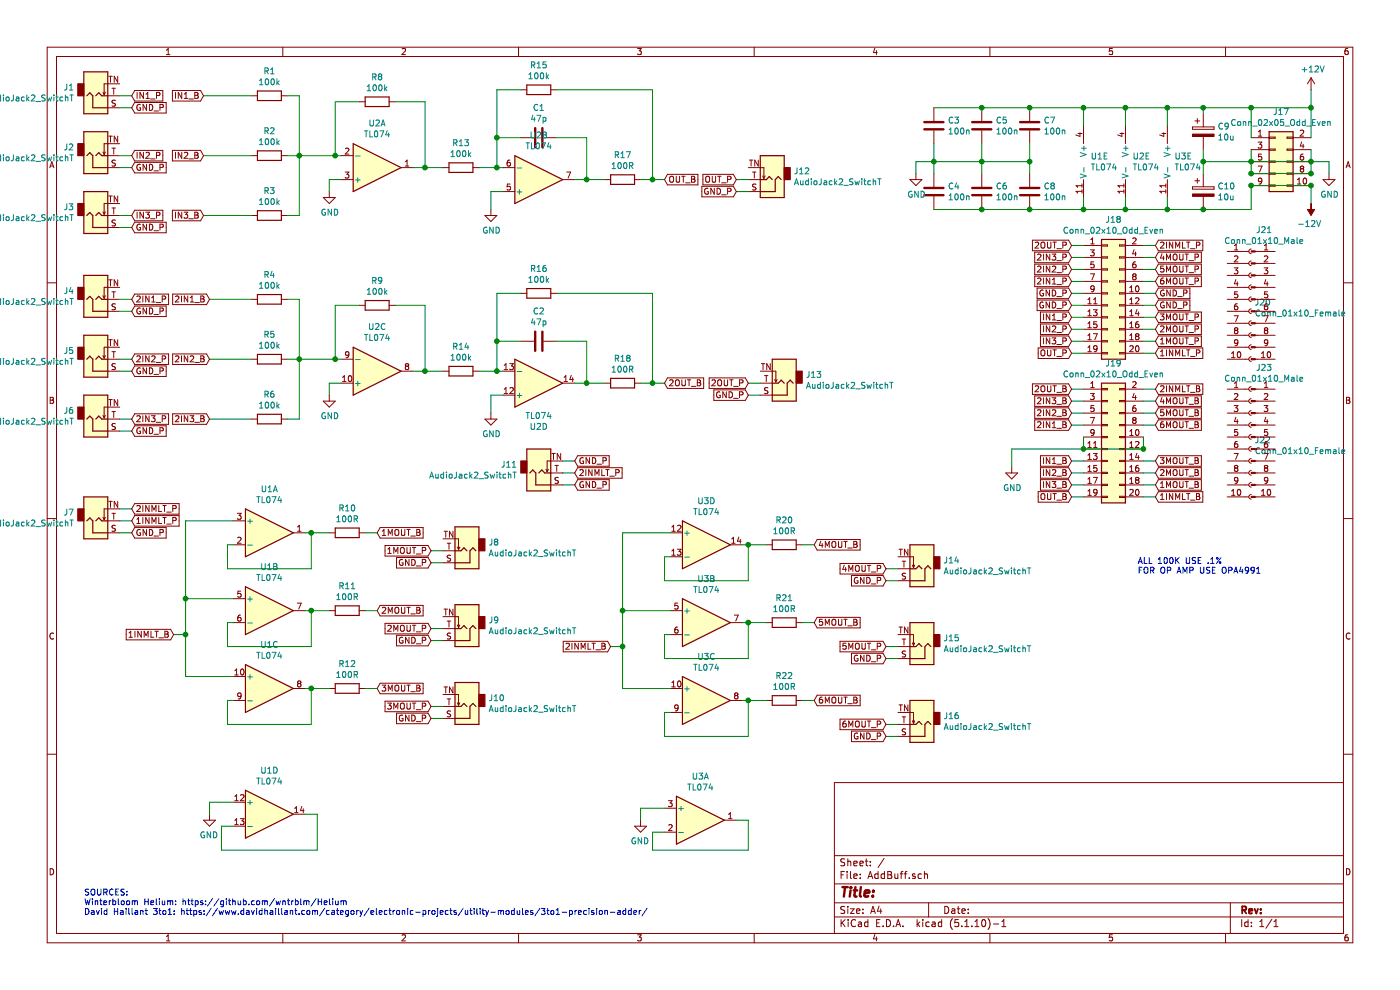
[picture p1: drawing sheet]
EESchema Schematic File Version 4
EELAYER 30 0
EELAYER END
$Descr A4 11693 8268
encoding utf-8
Sheet 1 1
Title ""
Date ""
Rev ""
Comp ""
Comment1 ""
Comment2 ""
Comment3 ""
Comment4 ""
$EndDescr
$Comp
L Amplifier_Operational:TL074 U2
U 1 1
P 3150 1400
F 0 "U2" H 3150 1033 50  0000 C CNN
F 1 "TL074" H 3150 1124 50  0000 C CNN
F 2 "Package_SO:SOIC-14_3.9x8.7mm_P1.27mm" H 3100 1500 50  0001 C CNN
F 3 "http://www.ti.com/lit/ds/symlink/tl071.pdf" H 3200 1600 50  0001 C CNN
	1    3150 1400
	1    0    0    1   
$EndComp
$Comp
L Amplifier_Operational:TL074 U2
U 2 1
P 4500 1500
F 0 "U2" H 4500 1133 50  0000 C CNN
F 1 "TL074" H 4500 1224 50  0000 C CNN
F 2 "Package_SO:SOIC-14_3.9x8.7mm_P1.27mm" H 4450 1600 50  0001 C CNN
F 3 "http://www.ti.com/lit/ds/symlink/tl071.pdf" H 4550 1700 50  0001 C CNN
	2    4500 1500
	1    0    0    1   
$EndComp
$Comp
L Amplifier_Operational:TL074 U2
U 3 1
P 3150 3100
F 0 "U2" H 3150 2733 50  0000 C CNN
F 1 "TL074" H 3150 2824 50  0000 C CNN
F 2 "Package_SO:SOIC-14_3.9x8.7mm_P1.27mm" H 3100 3200 50  0001 C CNN
F 3 "http://www.ti.com/lit/ds/symlink/tl071.pdf" H 3200 3300 50  0001 C CNN
	3    3150 3100
	1    0    0    1   
$EndComp
$Comp
L Amplifier_Operational:TL074 U2
U 4 1
P 4500 3200
F 0 "U2" H 4500 3567 50  0000 C CNN
F 1 "TL074" H 4500 3476 50  0000 C CNN
F 2 "Package_SO:SOIC-14_3.9x8.7mm_P1.27mm" H 4450 3300 50  0001 C CNN
F 3 "http://www.ti.com/lit/ds/symlink/tl071.pdf" H 4550 3400 50  0001 C CNN
	4    4500 3200
	1    0    0    1   
$EndComp
$Comp
L Amplifier_Operational:TL074 U1
U 5 1
P 9150 1350
F 0 "U1" H 9108 1396 50  0000 L CNN
F 1 "TL074" H 9108 1305 50  0000 L CNN
F 2 "Package_SO:SOIC-14_3.9x8.7mm_P1.27mm" H 9100 1450 50  0001 C CNN
F 3 "http://www.ti.com/lit/ds/symlink/tl071.pdf" H 9200 1550 50  0001 C CNN
	5    9150 1350
	1    0    0    -1  
$EndComp
$Comp
L Device:R R13
U 1 1
P 3850 1400
F 0 "R13" V 3643 1400 50  0000 C CNN
F 1 "100k" V 3734 1400 50  0000 C CNN
F 2 "Resistor_SMD:R_0603_1608Metric_Pad0.98x0.95mm_HandSolder" V 3780 1400 50  0001 C CNN
F 3 "~" H 3850 1400 50  0001 C CNN
	1    3850 1400
	0    1    1    0   
$EndComp
$Comp
L Device:R R8
U 1 1
P 3150 850
F 0 "R8" V 2943 850 50  0000 C CNN
F 1 "100k" V 3034 850 50  0000 C CNN
F 2 "Resistor_SMD:R_0603_1608Metric_Pad0.98x0.95mm_HandSolder" V 3080 850 50  0001 C CNN
F 3 "~" H 3150 850 50  0001 C CNN
	1    3150 850 
	0    1    1    0   
$EndComp
$Comp
L Device:R R1
U 1 1
P 2250 800
F 0 "R1" V 2043 800 50  0000 C CNN
F 1 "100k" V 2134 800 50  0000 C CNN
F 2 "Resistor_SMD:R_0603_1608Metric_Pad0.98x0.95mm_HandSolder" V 2180 800 50  0001 C CNN
F 3 "~" H 2250 800 50  0001 C CNN
	1    2250 800 
	0    1    1    0   
$EndComp
$Comp
L Device:R R2
U 1 1
P 2250 1300
F 0 "R2" V 2043 1300 50  0000 C CNN
F 1 "100k" V 2134 1300 50  0000 C CNN
F 2 "Resistor_SMD:R_0603_1608Metric_Pad0.98x0.95mm_HandSolder" V 2180 1300 50  0001 C CNN
F 3 "~" H 2250 1300 50  0001 C CNN
	1    2250 1300
	0    1    1    0   
$EndComp
$Comp
L Device:R R3
U 1 1
P 2250 1800
F 0 "R3" V 2043 1800 50  0000 C CNN
F 1 "100k" V 2134 1800 50  0000 C CNN
F 2 "Resistor_SMD:R_0603_1608Metric_Pad0.98x0.95mm_HandSolder" V 2180 1800 50  0001 C CNN
F 3 "~" H 2250 1800 50  0001 C CNN
	1    2250 1800
	0    1    1    0   
$EndComp
$Comp
L Device:R R15
U 1 1
P 4500 750
F 0 "R15" V 4293 750 50  0000 C CNN
F 1 "100k" V 4384 750 50  0000 C CNN
F 2 "Resistor_SMD:R_0603_1608Metric_Pad0.98x0.95mm_HandSolder" V 4430 750 50  0001 C CNN
F 3 "~" H 4500 750 50  0001 C CNN
	1    4500 750 
	0    1    1    0   
$EndComp
$Comp
L Device:R R17
U 1 1
P 5200 1500
F 0 "R17" V 4993 1500 50  0000 C CNN
F 1 "100R" V 5084 1500 50  0000 C CNN
F 2 "Resistor_SMD:R_0603_1608Metric_Pad0.98x0.95mm_HandSolder" V 5130 1500 50  0001 C CNN
F 3 "~" H 5200 1500 50  0001 C CNN
	1    5200 1500
	0    1    1    0   
$EndComp
$Comp
L Device:C C1
U 1 1
P 4500 1150
F 0 "C1" V 4248 1150 50  0000 C CNN
F 1 "47p" V 4339 1150 50  0000 C CNN
F 2 "Capacitor_SMD:C_0603_1608Metric_Pad1.08x0.95mm_HandSolder" H 4538 1000 50  0001 C CNN
F 3 "~" H 4500 1150 50  0001 C CNN
	1    4500 1150
	0    1    1    0   
$EndComp
$Comp
L Connector:AudioJack2_SwitchT J1
U 1 1
P 800 800
F 0 "J1" H 621 733 50  0000 R CNN
F 1 "AudioJack2_SwitchT" H 621 824 50  0000 R CNN
F 2 "Thonk Jacks:Jack_3.5mm_QingPu_WQP-PJ398SM_Vertical" H 800 800 50  0001 C CNN
F 3 "~" H 800 800 50  0001 C CNN
	1    800  800 
	1    0    0    1   
$EndComp
Wire Wire Line
	2400 1800 2500 1800
Wire Wire Line
	2500 1800 2500 1300
Wire Wire Line
	2500 1300 2400 1300
Wire Wire Line
	2850 1300 2800 1300
Connection ~ 2500 1300
Wire Wire Line
	2400 800  2500 800 
Wire Wire Line
	2500 800  2500 1300
Wire Wire Line
	3000 850  2800 850 
Wire Wire Line
	2800 850  2800 1300
Connection ~ 2800 1300
Wire Wire Line
	2800 1300 2500 1300
Wire Wire Line
	3300 850  3550 850 
Wire Wire Line
	3550 850  3550 1400
Wire Wire Line
	3550 1400 3450 1400
Connection ~ 3550 1400
Wire Wire Line
	4350 1150 4150 1150
Wire Wire Line
	4150 1150 4150 1400
Wire Wire Line
	4150 1400 4200 1400
Wire Wire Line
	4350 750  4150 750 
Wire Wire Line
	4150 750  4150 1150
Connection ~ 4150 1150
Wire Wire Line
	4900 1500 4800 1500
Wire Wire Line
	4650 1150 4900 1150
Wire Wire Line
	4900 1150 4900 1500
Wire Wire Line
	5050 1500 4900 1500
Connection ~ 4900 1500
Wire Wire Line
	4000 1400 4150 1400
Connection ~ 4150 1400
Wire Wire Line
	3550 1400 3700 1400
$Comp
L power:GND #PWR0101
U 1 1
P 2750 1600
F 0 "#PWR0101" H 2750 1350 50  0001 C CNN
F 1 "GND" H 2755 1427 50  0000 C CNN
F 2 "" H 2750 1600 50  0001 C CNN
F 3 "" H 2750 1600 50  0001 C CNN
	1    2750 1600
	1    0    0    -1  
$EndComp
$Comp
L power:GND #PWR0102
U 1 1
P 4100 1750
F 0 "#PWR0102" H 4100 1500 50  0001 C CNN
F 1 "GND" H 4105 1577 50  0000 C CNN
F 2 "" H 4100 1750 50  0001 C CNN
F 3 "" H 4100 1750 50  0001 C CNN
	1    4100 1750
	1    0    0    -1  
$EndComp
Wire Wire Line
	2750 1600 2750 1500
Wire Wire Line
	2750 1500 2850 1500
Wire Wire Line
	4100 1750 4100 1600
Wire Wire Line
	4100 1600 4200 1600
$Comp
L Device:R R14
U 1 1
P 3850 3100
F 0 "R14" V 3643 3100 50  0000 C CNN
F 1 "100k" V 3734 3100 50  0000 C CNN
F 2 "Resistor_SMD:R_0603_1608Metric_Pad0.98x0.95mm_HandSolder" V 3780 3100 50  0001 C CNN
F 3 "~" H 3850 3100 50  0001 C CNN
	1    3850 3100
	0    1    1    0   
$EndComp
$Comp
L Device:R R9
U 1 1
P 3150 2550
F 0 "R9" V 2943 2550 50  0000 C CNN
F 1 "100k" V 3034 2550 50  0000 C CNN
F 2 "Resistor_SMD:R_0603_1608Metric_Pad0.98x0.95mm_HandSolder" V 3080 2550 50  0001 C CNN
F 3 "~" H 3150 2550 50  0001 C CNN
	1    3150 2550
	0    1    1    0   
$EndComp
$Comp
L Device:R R4
U 1 1
P 2250 2500
F 0 "R4" V 2043 2500 50  0000 C CNN
F 1 "100k" V 2134 2500 50  0000 C CNN
F 2 "Resistor_SMD:R_0603_1608Metric_Pad0.98x0.95mm_HandSolder" V 2180 2500 50  0001 C CNN
F 3 "~" H 2250 2500 50  0001 C CNN
	1    2250 2500
	0    1    1    0   
$EndComp
$Comp
L Device:R R5
U 1 1
P 2250 3000
F 0 "R5" V 2043 3000 50  0000 C CNN
F 1 "100k" V 2134 3000 50  0000 C CNN
F 2 "Resistor_SMD:R_0603_1608Metric_Pad0.98x0.95mm_HandSolder" V 2180 3000 50  0001 C CNN
F 3 "~" H 2250 3000 50  0001 C CNN
	1    2250 3000
	0    1    1    0   
$EndComp
$Comp
L Device:R R6
U 1 1
P 2250 3500
F 0 "R6" V 2043 3500 50  0000 C CNN
F 1 "100k" V 2134 3500 50  0000 C CNN
F 2 "Resistor_SMD:R_0603_1608Metric_Pad0.98x0.95mm_HandSolder" V 2180 3500 50  0001 C CNN
F 3 "~" H 2250 3500 50  0001 C CNN
	1    2250 3500
	0    1    1    0   
$EndComp
$Comp
L Device:R R16
U 1 1
P 4500 2450
F 0 "R16" V 4293 2450 50  0000 C CNN
F 1 "100k" V 4384 2450 50  0000 C CNN
F 2 "Resistor_SMD:R_0603_1608Metric_Pad0.98x0.95mm_HandSolder" V 4430 2450 50  0001 C CNN
F 3 "~" H 4500 2450 50  0001 C CNN
	1    4500 2450
	0    1    1    0   
$EndComp
$Comp
L Device:R R18
U 1 1
P 5200 3200
F 0 "R18" V 4993 3200 50  0000 C CNN
F 1 "100R" V 5084 3200 50  0000 C CNN
F 2 "Resistor_SMD:R_0603_1608Metric_Pad0.98x0.95mm_HandSolder" V 5130 3200 50  0001 C CNN
F 3 "~" H 5200 3200 50  0001 C CNN
	1    5200 3200
	0    1    1    0   
$EndComp
$Comp
L Device:C C2
U 1 1
P 4500 2850
F 0 "C2" V 4248 2850 50  0000 C CNN
F 1 "47p" V 4339 2850 50  0000 C CNN
F 2 "Capacitor_SMD:C_0603_1608Metric_Pad1.08x0.95mm_HandSolder" H 4538 2700 50  0001 C CNN
F 3 "~" H 4500 2850 50  0001 C CNN
	1    4500 2850
	0    1    1    0   
$EndComp
Wire Wire Line
	2400 3500 2500 3500
Wire Wire Line
	2500 3500 2500 3000
Wire Wire Line
	2500 3000 2400 3000
Wire Wire Line
	2850 3000 2800 3000
Connection ~ 2500 3000
Wire Wire Line
	2400 2500 2500 2500
Wire Wire Line
	2500 2500 2500 3000
Wire Wire Line
	3000 2550 2800 2550
Wire Wire Line
	2800 2550 2800 3000
Connection ~ 2800 3000
Wire Wire Line
	2800 3000 2500 3000
Wire Wire Line
	3300 2550 3550 2550
Wire Wire Line
	3550 2550 3550 3100
Wire Wire Line
	3550 3100 3450 3100
Connection ~ 3550 3100
Wire Wire Line
	4350 2850 4150 2850
Wire Wire Line
	4150 2850 4150 3100
Wire Wire Line
	4150 3100 4200 3100
Wire Wire Line
	4350 2450 4150 2450
Wire Wire Line
	4150 2450 4150 2850
Connection ~ 4150 2850
Wire Wire Line
	4900 3200 4800 3200
Wire Wire Line
	4650 2850 4900 2850
Wire Wire Line
	4900 2850 4900 3200
Wire Wire Line
	5050 3200 4900 3200
Connection ~ 4900 3200
Wire Wire Line
	4000 3100 4150 3100
Connection ~ 4150 3100
Wire Wire Line
	3550 3100 3700 3100
$Comp
L power:GND #PWR0107
U 1 1
P 2750 3300
F 0 "#PWR0107" H 2750 3050 50  0001 C CNN
F 1 "GND" H 2755 3127 50  0000 C CNN
F 2 "" H 2750 3300 50  0001 C CNN
F 3 "" H 2750 3300 50  0001 C CNN
	1    2750 3300
	1    0    0    -1  
$EndComp
$Comp
L power:GND #PWR0108
U 1 1
P 4100 3450
F 0 "#PWR0108" H 4100 3200 50  0001 C CNN
F 1 "GND" H 4105 3277 50  0000 C CNN
F 2 "" H 4100 3450 50  0001 C CNN
F 3 "" H 4100 3450 50  0001 C CNN
	1    4100 3450
	1    0    0    -1  
$EndComp
Wire Wire Line
	2750 3300 2750 3200
Wire Wire Line
	2750 3200 2850 3200
Wire Wire Line
	4100 3450 4100 3300
Wire Wire Line
	4100 3300 4200 3300
$Comp
L Amplifier_Operational:TL074 U1
U 1 1
P 2250 4450
F 0 "U1" H 2250 4817 50  0000 C CNN
F 1 "TL074" H 2250 4726 50  0000 C CNN
F 2 "Package_SO:SOIC-14_3.9x8.7mm_P1.27mm" H 2200 4550 50  0001 C CNN
F 3 "http://www.ti.com/lit/ds/symlink/tl071.pdf" H 2300 4650 50  0001 C CNN
	1    2250 4450
	1    0    0    -1  
$EndComp
$Comp
L Amplifier_Operational:TL074 U1
U 2 1
P 2250 5100
F 0 "U1" H 2250 5467 50  0000 C CNN
F 1 "TL074" H 2250 5376 50  0000 C CNN
F 2 "Package_SO:SOIC-14_3.9x8.7mm_P1.27mm" H 2200 5200 50  0001 C CNN
F 3 "http://www.ti.com/lit/ds/symlink/tl071.pdf" H 2300 5300 50  0001 C CNN
	2    2250 5100
	1    0    0    -1  
$EndComp
$Comp
L Amplifier_Operational:TL074 U1
U 3 1
P 2250 5750
F 0 "U1" H 2250 6117 50  0000 C CNN
F 1 "TL074" H 2250 6026 50  0000 C CNN
F 2 "Package_SO:SOIC-14_3.9x8.7mm_P1.27mm" H 2200 5850 50  0001 C CNN
F 3 "http://www.ti.com/lit/ds/symlink/tl071.pdf" H 2300 5950 50  0001 C CNN
	3    2250 5750
	1    0    0    -1  
$EndComp
$Comp
L Amplifier_Operational:TL074 U1
U 4 1
P 2250 6800
F 0 "U1" H 2250 7167 50  0000 C CNN
F 1 "TL074" H 2250 7076 50  0000 C CNN
F 2 "Package_SO:SOIC-14_3.9x8.7mm_P1.27mm" H 2200 6900 50  0001 C CNN
F 3 "http://www.ti.com/lit/ds/symlink/tl071.pdf" H 2300 7000 50  0001 C CNN
	4    2250 6800
	1    0    0    -1  
$EndComp
$Comp
L Amplifier_Operational:TL074 U2
U 5 1
P 9500 1350
F 0 "U2" H 9458 1396 50  0000 L CNN
F 1 "TL074" H 9458 1305 50  0000 L CNN
F 2 "Package_SO:SOIC-14_3.9x8.7mm_P1.27mm" H 9450 1450 50  0001 C CNN
F 3 "http://www.ti.com/lit/ds/symlink/tl071.pdf" H 9550 1550 50  0001 C CNN
	5    9500 1350
	1    0    0    -1  
$EndComp
$Comp
L Device:R R10
U 1 1
P 2900 4450
F 0 "R10" V 2693 4450 50  0000 C CNN
F 1 "100R" V 2784 4450 50  0000 C CNN
F 2 "Resistor_SMD:R_0603_1608Metric_Pad0.98x0.95mm_HandSolder" V 2830 4450 50  0001 C CNN
F 3 "~" H 2900 4450 50  0001 C CNN
	1    2900 4450
	0    1    1    0   
$EndComp
$Comp
L Device:R R11
U 1 1
P 2900 5100
F 0 "R11" V 2693 5100 50  0000 C CNN
F 1 "100R" V 2784 5100 50  0000 C CNN
F 2 "Resistor_SMD:R_0603_1608Metric_Pad0.98x0.95mm_HandSolder" V 2830 5100 50  0001 C CNN
F 3 "~" H 2900 5100 50  0001 C CNN
	1    2900 5100
	0    1    1    0   
$EndComp
$Comp
L Device:R R12
U 1 1
P 2900 5750
F 0 "R12" V 2693 5750 50  0000 C CNN
F 1 "100R" V 2784 5750 50  0000 C CNN
F 2 "Resistor_SMD:R_0603_1608Metric_Pad0.98x0.95mm_HandSolder" V 2830 5750 50  0001 C CNN
F 3 "~" H 2900 5750 50  0001 C CNN
	1    2900 5750
	0    1    1    0   
$EndComp
Wire Wire Line
	1950 5000 1550 5000
Wire Wire Line
	1550 5000 1550 4350
Wire Wire Line
	1550 4350 1950 4350
Wire Wire Line
	1950 5650 1550 5650
Wire Wire Line
	1550 5650 1550 5300
Connection ~ 1550 5000
Wire Wire Line
	1950 5850 1900 5850
Wire Wire Line
	1900 5850 1900 6050
Wire Wire Line
	1900 6050 2600 6050
Wire Wire Line
	2600 6050 2600 5750
Wire Wire Line
	2600 5750 2550 5750
Wire Wire Line
	2750 5750 2600 5750
Connection ~ 2600 5750
Wire Wire Line
	1950 5200 1900 5200
Wire Wire Line
	1900 5200 1900 5400
Wire Wire Line
	1900 5400 2600 5400
Wire Wire Line
	2600 5400 2600 5100
Wire Wire Line
	2600 5100 2550 5100
Wire Wire Line
	2750 5100 2600 5100
Connection ~ 2600 5100
Wire Wire Line
	1950 4550 1900 4550
Wire Wire Line
	1900 4550 1900 4750
Wire Wire Line
	1900 4750 2600 4750
Wire Wire Line
	2600 4750 2600 4450
Wire Wire Line
	2600 4450 2550 4450
Wire Wire Line
	2750 4450 2600 4450
Connection ~ 2600 4450
$Comp
L power:GND #PWR0118
U 1 1
P 1750 6800
F 0 "#PWR0118" H 1750 6550 50  0001 C CNN
F 1 "GND" H 1755 6627 50  0000 C CNN
F 2 "" H 1750 6800 50  0001 C CNN
F 3 "" H 1750 6800 50  0001 C CNN
	1    1750 6800
	-1   0    0    -1  
$EndComp
Wire Wire Line
	1750 6800 1750 6700
$Comp
L Amplifier_Operational:TL074 U3
U 1 1
P 5850 6850
F 0 "U3" H 5850 7217 50  0000 C CNN
F 1 "TL074" H 5850 7126 50  0000 C CNN
F 2 "Package_SO:SOIC-14_3.9x8.7mm_P1.27mm" H 5800 6950 50  0001 C CNN
F 3 "http://www.ti.com/lit/ds/symlink/tl071.pdf" H 5900 7050 50  0001 C CNN
	1    5850 6850
	1    0    0    -1  
$EndComp
$Comp
L Amplifier_Operational:TL074 U3
U 2 1
P 5900 5200
F 0 "U3" H 5900 5567 50  0000 C CNN
F 1 "TL074" H 5900 5476 50  0000 C CNN
F 2 "Package_SO:SOIC-14_3.9x8.7mm_P1.27mm" H 5850 5300 50  0001 C CNN
F 3 "http://www.ti.com/lit/ds/symlink/tl071.pdf" H 5950 5400 50  0001 C CNN
	2    5900 5200
	1    0    0    -1  
$EndComp
$Comp
L Amplifier_Operational:TL074 U3
U 3 1
P 5900 5850
F 0 "U3" H 5900 6217 50  0000 C CNN
F 1 "TL074" H 5900 6126 50  0000 C CNN
F 2 "Package_SO:SOIC-14_3.9x8.7mm_P1.27mm" H 5850 5950 50  0001 C CNN
F 3 "http://www.ti.com/lit/ds/symlink/tl071.pdf" H 5950 6050 50  0001 C CNN
	3    5900 5850
	1    0    0    -1  
$EndComp
$Comp
L Amplifier_Operational:TL074 U3
U 4 1
P 5900 4550
F 0 "U3" H 5900 4917 50  0000 C CNN
F 1 "TL074" H 5900 4826 50  0000 C CNN
F 2 "Package_SO:SOIC-14_3.9x8.7mm_P1.27mm" H 5850 4650 50  0001 C CNN
F 3 "http://www.ti.com/lit/ds/symlink/tl071.pdf" H 5950 4750 50  0001 C CNN
	4    5900 4550
	1    0    0    -1  
$EndComp
$Comp
L Device:R R20
U 1 1
P 6550 4550
F 0 "R20" V 6343 4550 50  0000 C CNN
F 1 "100R" V 6434 4550 50  0000 C CNN
F 2 "Resistor_SMD:R_0603_1608Metric_Pad0.98x0.95mm_HandSolder" V 6480 4550 50  0001 C CNN
F 3 "~" H 6550 4550 50  0001 C CNN
	1    6550 4550
	0    1    1    0   
$EndComp
$Comp
L Device:R R21
U 1 1
P 6550 5200
F 0 "R21" V 6343 5200 50  0000 C CNN
F 1 "100R" V 6434 5200 50  0000 C CNN
F 2 "Resistor_SMD:R_0603_1608Metric_Pad0.98x0.95mm_HandSolder" V 6480 5200 50  0001 C CNN
F 3 "~" H 6550 5200 50  0001 C CNN
	1    6550 5200
	0    1    1    0   
$EndComp
$Comp
L Device:R R22
U 1 1
P 6550 5850
F 0 "R22" V 6343 5850 50  0000 C CNN
F 1 "100R" V 6434 5850 50  0000 C CNN
F 2 "Resistor_SMD:R_0603_1608Metric_Pad0.98x0.95mm_HandSolder" V 6480 5850 50  0001 C CNN
F 3 "~" H 6550 5850 50  0001 C CNN
	1    6550 5850
	0    1    1    0   
$EndComp
Wire Wire Line
	5600 5100 5200 5100
Wire Wire Line
	5200 5100 5200 4450
Wire Wire Line
	5200 4450 5600 4450
Wire Wire Line
	5600 5750 5200 5750
Wire Wire Line
	5200 5750 5200 5400
Connection ~ 5200 5100
Wire Wire Line
	5600 5950 5550 5950
Wire Wire Line
	5550 5950 5550 6150
Wire Wire Line
	5550 6150 6250 6150
Wire Wire Line
	6250 6150 6250 5850
Wire Wire Line
	6250 5850 6200 5850
Wire Wire Line
	6400 5850 6250 5850
Connection ~ 6250 5850
Wire Wire Line
	5600 5300 5550 5300
Wire Wire Line
	5550 5300 5550 5500
Wire Wire Line
	5550 5500 6250 5500
Wire Wire Line
	6250 5500 6250 5200
Wire Wire Line
	6250 5200 6200 5200
Wire Wire Line
	6400 5200 6250 5200
Connection ~ 6250 5200
Wire Wire Line
	5600 4650 5550 4650
Wire Wire Line
	5550 4650 5550 4850
Wire Wire Line
	5550 4850 6250 4850
Wire Wire Line
	6250 4850 6250 4550
Wire Wire Line
	6250 4550 6200 4550
Wire Wire Line
	6400 4550 6250 4550
Connection ~ 6250 4550
$Comp
L power:GND #PWR0123
U 1 1
P 5350 6850
F 0 "#PWR0123" H 5350 6600 50  0001 C CNN
F 1 "GND" H 5355 6677 50  0000 C CNN
F 2 "" H 5350 6850 50  0001 C CNN
F 3 "" H 5350 6850 50  0001 C CNN
	1    5350 6850
	-1   0    0    -1  
$EndComp
Wire Wire Line
	5350 6850 5350 6750
$Comp
L Amplifier_Operational:TL074 U3
U 5 1
P 9850 1350
F 0 "U3" H 9808 1396 50  0000 L CNN
F 1 "TL074" H 9808 1305 50  0000 L CNN
F 2 "Package_SO:SOIC-14_3.9x8.7mm_P1.27mm" H 9800 1450 50  0001 C CNN
F 3 "http://www.ti.com/lit/ds/symlink/tl071.pdf" H 9900 1550 50  0001 C CNN
	5    9850 1350
	1    0    0    -1  
$EndComp
$Comp
L Device:C C5
U 1 1
P 8200 1050
F 0 "C5" H 8315 1096 50  0000 L CNN
F 1 "100n" H 8315 1005 50  0000 L CNN
F 2 "Capacitor_SMD:C_0603_1608Metric_Pad1.08x0.95mm_HandSolder" H 8238 900 50  0001 C CNN
F 3 "~" H 8200 1050 50  0001 C CNN
	1    8200 1050
	1    0    0    -1  
$EndComp
$Comp
L Device:C C6
U 1 1
P 8200 1600
F 0 "C6" H 8315 1646 50  0000 L CNN
F 1 "100n" H 8315 1555 50  0000 L CNN
F 2 "Capacitor_SMD:C_0603_1608Metric_Pad1.08x0.95mm_HandSolder" H 8238 1450 50  0001 C CNN
F 3 "~" H 8200 1600 50  0001 C CNN
	1    8200 1600
	1    0    0    -1  
$EndComp
$Comp
L Device:C C7
U 1 1
P 8600 1050
F 0 "C7" H 8715 1096 50  0000 L CNN
F 1 "100n" H 8715 1005 50  0000 L CNN
F 2 "Capacitor_SMD:C_0603_1608Metric_Pad1.08x0.95mm_HandSolder" H 8638 900 50  0001 C CNN
F 3 "~" H 8600 1050 50  0001 C CNN
	1    8600 1050
	1    0    0    -1  
$EndComp
$Comp
L Device:C C8
U 1 1
P 8600 1600
F 0 "C8" H 8715 1646 50  0000 L CNN
F 1 "100n" H 8715 1555 50  0000 L CNN
F 2 "Capacitor_SMD:C_0603_1608Metric_Pad1.08x0.95mm_HandSolder" H 8638 1450 50  0001 C CNN
F 3 "~" H 8600 1600 50  0001 C CNN
	1    8600 1600
	1    0    0    -1  
$EndComp
$Comp
L Device:C C3
U 1 1
P 7800 1050
F 0 "C3" H 7915 1096 50  0000 L CNN
F 1 "100n" H 7915 1005 50  0000 L CNN
F 2 "Capacitor_SMD:C_0603_1608Metric_Pad1.08x0.95mm_HandSolder" H 7838 900 50  0001 C CNN
F 3 "~" H 7800 1050 50  0001 C CNN
	1    7800 1050
	1    0    0    -1  
$EndComp
$Comp
L Device:C C4
U 1 1
P 7800 1600
F 0 "C4" H 7915 1646 50  0000 L CNN
F 1 "100n" H 7915 1555 50  0000 L CNN
F 2 "Capacitor_SMD:C_0603_1608Metric_Pad1.08x0.95mm_HandSolder" H 7838 1450 50  0001 C CNN
F 3 "~" H 7800 1600 50  0001 C CNN
	1    7800 1600
	1    0    0    -1  
$EndComp
$Comp
L Connector_Generic:Conn_02x05_Odd_Even J17
U 1 1
P 10650 1350
F 0 "J17" H 10700 1767 50  0000 C CNN
F 1 "Conn_02x05_Odd_Even" H 10700 1676 50  0000 C CNN
F 2 "Connector_PinHeader_2.54mm:PinHeader_2x05_P2.54mm_Vertical" H 10650 1350 50  0001 C CNN
F 3 "~" H 10650 1350 50  0001 C CNN
	1    10650 1350
	1    0    0    -1  
$EndComp
$Comp
L Device:CP C9
U 1 1
P 10050 1100
F 0 "C9" H 10168 1146 50  0000 L CNN
F 1 "10u" H 10168 1055 50  0000 L CNN
F 2 "Capacitor_SMD:C_Elec_4x5.4" H 10088 950 50  0001 C CNN
F 3 "~" H 10050 1100 50  0001 C CNN
	1    10050 1100
	1    0    0    -1  
$EndComp
$Comp
L Device:CP C10
U 1 1
P 10050 1600
F 0 "C10" H 10168 1646 50  0000 L CNN
F 1 "10u" H 10168 1555 50  0000 L CNN
F 2 "Capacitor_SMD:C_Elec_4x5.4" H 10088 1450 50  0001 C CNN
F 3 "~" H 10050 1600 50  0001 C CNN
	1    10050 1600
	1    0    0    -1  
$EndComp
$Comp
L power:+12V #PWR0124
U 1 1
P 10950 750
F 0 "#PWR0124" H 10950 600 50  0001 C CNN
F 1 "+12V" H 10965 923 50  0000 C CNN
F 2 "" H 10950 750 50  0001 C CNN
F 3 "" H 10950 750 50  0001 C CNN
	1    10950 750 
	1    0    0    -1  
$EndComp
$Comp
L power:-12V #PWR0125
U 1 1
P 10950 1700
F 0 "#PWR0125" H 10950 1800 50  0001 C CNN
F 1 "-12V" H 10965 1873 50  0000 C CNN
F 2 "" H 10950 1700 50  0001 C CNN
F 3 "" H 10950 1700 50  0001 C CNN
	1    10950 1700
	-1   0    0    1   
$EndComp
$Comp
L power:GND #PWR0126
U 1 1
P 11100 1450
F 0 "#PWR0126" H 11100 1200 50  0001 C CNN
F 1 "GND" H 11105 1277 50  0000 C CNN
F 2 "" H 11100 1450 50  0001 C CNN
F 3 "" H 11100 1450 50  0001 C CNN
	1    11100 1450
	1    0    0    -1  
$EndComp
Wire Wire Line
	7800 900  8200 900 
Wire Wire Line
	8600 900  8200 900 
Connection ~ 8200 900 
Wire Wire Line
	8600 900  9050 900 
Wire Wire Line
	10050 900  10050 950 
Connection ~ 8600 900 
Wire Wire Line
	9750 1050 9750 900 
Connection ~ 9750 900 
Wire Wire Line
	9750 900  10050 900 
Wire Wire Line
	9400 1050 9400 900 
Connection ~ 9400 900 
Wire Wire Line
	9400 900  9750 900 
Wire Wire Line
	9050 1050 9050 900 
Connection ~ 9050 900 
Wire Wire Line
	9050 900  9400 900 
Wire Wire Line
	7800 1200 7800 1350
Wire Wire Line
	8200 1200 8200 1350
Wire Wire Line
	8600 1200 8600 1350
Wire Wire Line
	8600 1350 8200 1350
Connection ~ 8600 1350
Wire Wire Line
	8600 1350 8600 1450
Connection ~ 8200 1350
Wire Wire Line
	8200 1350 8200 1450
Wire Wire Line
	8200 1350 7800 1350
Connection ~ 7800 1350
Wire Wire Line
	7800 1350 7800 1450
$Comp
L power:GND #PWR0127
U 1 1
P 7650 1450
F 0 "#PWR0127" H 7650 1200 50  0001 C CNN
F 1 "GND" H 7655 1277 50  0000 C CNN
F 2 "" H 7650 1450 50  0001 C CNN
F 3 "" H 7650 1450 50  0001 C CNN
	1    7650 1450
	1    0    0    -1  
$EndComp
Wire Wire Line
	7650 1450 7650 1350
Wire Wire Line
	7650 1350 7800 1350
Wire Wire Line
	7800 1750 8200 1750
Wire Wire Line
	8600 1750 8200 1750
Connection ~ 8200 1750
Wire Wire Line
	9050 1650 9050 1750
Wire Wire Line
	9050 1750 8600 1750
Connection ~ 8600 1750
Wire Wire Line
	9400 1650 9400 1750
Wire Wire Line
	9400 1750 9050 1750
Connection ~ 9050 1750
Wire Wire Line
	9750 1650 9750 1750
Wire Wire Line
	9750 1750 9400 1750
Connection ~ 9400 1750
Wire Wire Line
	10050 1750 9750 1750
Connection ~ 9750 1750
Wire Wire Line
	10450 1550 10450 1750
Wire Wire Line
	10450 1750 10050 1750
Connection ~ 10050 1750
Wire Wire Line
	10450 1550 10950 1550
Connection ~ 10450 1550
Wire Wire Line
	10950 1450 10450 1450
Wire Wire Line
	10450 1350 10450 1450
Connection ~ 10450 1450
Wire Wire Line
	10450 1250 10450 1350
Connection ~ 10450 1350
Wire Wire Line
	10950 1250 10950 1350
Wire Wire Line
	10950 1450 10950 1350
Connection ~ 10950 1450
Connection ~ 10950 1350
Wire Wire Line
	10450 1350 10950 1350
Wire Wire Line
	10050 1450 10050 1350
Wire Wire Line
	10450 1350 10050 1350
Connection ~ 10050 1350
Wire Wire Line
	10050 1350 10050 1250
Wire Wire Line
	10050 900  10450 900 
Wire Wire Line
	10450 900  10450 1150
Connection ~ 10050 900 
Wire Wire Line
	10450 900  10950 900 
Wire Wire Line
	10950 900  10950 1150
Connection ~ 10450 900 
Wire Wire Line
	10950 750  10950 900 
Connection ~ 10950 900 
Wire Wire Line
	10950 1700 10950 1550
Connection ~ 10950 1550
Wire Wire Line
	11100 1450 11100 1350
Wire Wire Line
	11100 1350 10950 1350
$Comp
L Connector:AudioJack2_SwitchT J2
U 1 1
P 800 1300
F 0 "J2" H 621 1233 50  0000 R CNN
F 1 "AudioJack2_SwitchT" H 621 1324 50  0000 R CNN
F 2 "Thonk Jacks:Jack_3.5mm_QingPu_WQP-PJ398SM_Vertical" H 800 1300 50  0001 C CNN
F 3 "~" H 800 1300 50  0001 C CNN
	1    800  1300
	1    0    0    1   
$EndComp
$Comp
L Connector:AudioJack2_SwitchT J3
U 1 1
P 800 1800
F 0 "J3" H 621 1733 50  0000 R CNN
F 1 "AudioJack2_SwitchT" H 621 1824 50  0000 R CNN
F 2 "Thonk Jacks:Jack_3.5mm_QingPu_WQP-PJ398SM_Vertical" H 800 1800 50  0001 C CNN
F 3 "~" H 800 1800 50  0001 C CNN
	1    800  1800
	1    0    0    1   
$EndComp
$Comp
L Connector:AudioJack2_SwitchT J4
U 1 1
P 800 2500
F 0 "J4" H 621 2433 50  0000 R CNN
F 1 "AudioJack2_SwitchT" H 621 2524 50  0000 R CNN
F 2 "Thonk Jacks:Jack_3.5mm_QingPu_WQP-PJ398SM_Vertical" H 800 2500 50  0001 C CNN
F 3 "~" H 800 2500 50  0001 C CNN
	1    800  2500
	1    0    0    1   
$EndComp
$Comp
L Connector:AudioJack2_SwitchT J5
U 1 1
P 800 3000
F 0 "J5" H 621 2933 50  0000 R CNN
F 1 "AudioJack2_SwitchT" H 621 3024 50  0000 R CNN
F 2 "Thonk Jacks:Jack_3.5mm_QingPu_WQP-PJ398SM_Vertical" H 800 3000 50  0001 C CNN
F 3 "~" H 800 3000 50  0001 C CNN
	1    800  3000
	1    0    0    1   
$EndComp
$Comp
L Connector:AudioJack2_SwitchT J6
U 1 1
P 800 3500
F 0 "J6" H 621 3433 50  0000 R CNN
F 1 "AudioJack2_SwitchT" H 621 3524 50  0000 R CNN
F 2 "Thonk Jacks:Jack_3.5mm_QingPu_WQP-PJ398SM_Vertical" H 800 3500 50  0001 C CNN
F 3 "~" H 800 3500 50  0001 C CNN
	1    800  3500
	1    0    0    1   
$EndComp
$Comp
L Connector:AudioJack2_SwitchT J7
U 1 1
P 800 4350
F 0 "J7" H 621 4283 50  0000 R CNN
F 1 "AudioJack2_SwitchT" H 621 4374 50  0000 R CNN
F 2 "Thonk Jacks:Jack_3.5mm_QingPu_WQP-PJ398SM_Vertical" H 800 4350 50  0001 C CNN
F 3 "~" H 800 4350 50  0001 C CNN
	1    800  4350
	1    0    0    1   
$EndComp
$Comp
L Connector:AudioJack2_SwitchT J12
U 1 1
P 6450 1500
F 0 "J12" H 6271 1433 50  0000 R CNN
F 1 "AudioJack2_SwitchT" H 6271 1524 50  0000 R CNN
F 2 "Thonk Jacks:Jack_3.5mm_QingPu_WQP-PJ398SM_Vertical" H 6450 1500 50  0001 C CNN
F 3 "~" H 6450 1500 50  0001 C CNN
	1    6450 1500
	-1   0    0    1   
$EndComp
$Comp
L Connector:AudioJack2_SwitchT J13
U 1 1
P 6550 3200
F 0 "J13" H 6371 3133 50  0000 R CNN
F 1 "AudioJack2_SwitchT" H 6371 3224 50  0000 R CNN
F 2 "Thonk Jacks:Jack_3.5mm_QingPu_WQP-PJ398SM_Vertical" H 6550 3200 50  0001 C CNN
F 3 "~" H 6550 3200 50  0001 C CNN
	1    6550 3200
	-1   0    0    1   
$EndComp
$Comp
L Connector:AudioJack2_SwitchT J8
U 1 1
P 3900 4600
F 0 "J8" H 3721 4533 50  0000 R CNN
F 1 "AudioJack2_SwitchT" H 3721 4624 50  0000 R CNN
F 2 "Thonk Jacks:Jack_3.5mm_QingPu_WQP-PJ398SM_Vertical" H 3900 4600 50  0001 C CNN
F 3 "~" H 3900 4600 50  0001 C CNN
	1    3900 4600
	-1   0    0    1   
$EndComp
$Comp
L Connector:AudioJack2_SwitchT J9
U 1 1
P 3900 5250
F 0 "J9" H 3721 5183 50  0000 R CNN
F 1 "AudioJack2_SwitchT" H 3721 5274 50  0000 R CNN
F 2 "Thonk Jacks:Jack_3.5mm_QingPu_WQP-PJ398SM_Vertical" H 3900 5250 50  0001 C CNN
F 3 "~" H 3900 5250 50  0001 C CNN
	1    3900 5250
	-1   0    0    1   
$EndComp
$Comp
L Connector:AudioJack2_SwitchT J10
U 1 1
P 3900 5900
F 0 "J10" H 3721 5833 50  0000 R CNN
F 1 "AudioJack2_SwitchT" H 3721 5924 50  0000 R CNN
F 2 "Thonk Jacks:Jack_3.5mm_QingPu_WQP-PJ398SM_Vertical" H 3900 5900 50  0001 C CNN
F 3 "~" H 3900 5900 50  0001 C CNN
	1    3900 5900
	-1   0    0    1   
$EndComp
$Comp
L Connector:AudioJack2_SwitchT J14
U 1 1
P 7700 4750
F 0 "J14" H 7521 4683 50  0000 R CNN
F 1 "AudioJack2_SwitchT" H 7521 4774 50  0000 R CNN
F 2 "Thonk Jacks:Jack_3.5mm_QingPu_WQP-PJ398SM_Vertical" H 7700 4750 50  0001 C CNN
F 3 "~" H 7700 4750 50  0001 C CNN
	1    7700 4750
	-1   0    0    1   
$EndComp
$Comp
L Connector:AudioJack2_SwitchT J15
U 1 1
P 7700 5400
F 0 "J15" H 7521 5333 50  0000 R CNN
F 1 "AudioJack2_SwitchT" H 7521 5424 50  0000 R CNN
F 2 "Thonk Jacks:Jack_3.5mm_QingPu_WQP-PJ398SM_Vertical" H 7700 5400 50  0001 C CNN
F 3 "~" H 7700 5400 50  0001 C CNN
	1    7700 5400
	-1   0    0    1   
$EndComp
$Comp
L Connector:AudioJack2_SwitchT J16
U 1 1
P 7700 6050
F 0 "J16" H 7521 5983 50  0000 R CNN
F 1 "AudioJack2_SwitchT" H 7521 6074 50  0000 R CNN
F 2 "Thonk Jacks:Jack_3.5mm_QingPu_WQP-PJ398SM_Vertical" H 7700 6050 50  0001 C CNN
F 3 "~" H 7700 6050 50  0001 C CNN
	1    7700 6050
	-1   0    0    1   
$EndComp
$Comp
L Connector:AudioJack2_SwitchT J11
U 1 1
P 4500 3950
F 0 "J11" H 4321 3883 50  0000 R CNN
F 1 "AudioJack2_SwitchT" H 4321 3974 50  0000 R CNN
F 2 "Thonk Jacks:Jack_3.5mm_QingPu_WQP-PJ398SM_Vertical" H 4500 3950 50  0001 C CNN
F 3 "~" H 4500 3950 50  0001 C CNN
	1    4500 3950
	1    0    0    1   
$EndComp
Wire Wire Line
	5450 750  5450 1500
Wire Wire Line
	4650 750  5450 750 
Wire Wire Line
	5450 1500 5350 1500
Wire Wire Line
	5450 2450 5450 3200
Wire Wire Line
	4650 2450 5450 2450
Wire Wire Line
	5450 3200 5350 3200
Text Notes 9500 4800 0    50   ~ 0
ALL 100K USE .1%\nFOR OP AMP USE OPA4991
Text GLabel 1100 800  2    50   Input ~ 0
IN1_P
Text GLabel 1700 800  0    50   Input ~ 0
IN1_B
Text GLabel 1100 1300 2    50   Input ~ 0
IN2_P
Text GLabel 1100 1800 2    50   Input ~ 0
IN3_P
Text GLabel 1700 1300 0    50   Input ~ 0
IN2_B
Text GLabel 1700 1800 0    50   Input ~ 0
IN3_B
Text GLabel 1100 2500 2    50   Input ~ 0
2IN1_P
Text GLabel 1100 3000 2    50   Input ~ 0
2IN2_P
Text GLabel 1100 3500 2    50   Input ~ 0
2IN3_P
Text GLabel 1750 2500 0    50   Input ~ 0
2IN1_B
Text GLabel 1750 3000 0    50   Input ~ 0
2IN2_B
Text GLabel 1750 3500 0    50   Input ~ 0
2IN3_B
Wire Wire Line
	1750 3500 2100 3500
Wire Wire Line
	1000 3500 1100 3500
Wire Wire Line
	1000 3000 1100 3000
Wire Wire Line
	1750 3000 2100 3000
Wire Wire Line
	1750 2500 2100 2500
Wire Wire Line
	1000 2500 1100 2500
Wire Wire Line
	1000 1800 1100 1800
Wire Wire Line
	1700 1800 2100 1800
Wire Wire Line
	1000 1300 1100 1300
Wire Wire Line
	1700 1300 2100 1300
Wire Wire Line
	1700 800  2100 800 
Wire Wire Line
	1000 800  1100 800 
Text GLabel 1100 900  2    50   Input ~ 0
GND_P
Text GLabel 1100 1400 2    50   Input ~ 0
GND_P
Text GLabel 1100 1900 2    50   Input ~ 0
GND_P
Text GLabel 1100 2600 2    50   Input ~ 0
GND_P
Text GLabel 1100 3100 2    50   Input ~ 0
GND_P
Text GLabel 1100 3600 2    50   Input ~ 0
GND_P
Text GLabel 6150 1600 0    50   Input ~ 0
GND_P
Text GLabel 6250 3300 0    50   Input ~ 0
GND_P
Wire Wire Line
	6250 1600 6150 1600
Wire Wire Line
	6350 3300 6250 3300
Wire Wire Line
	1000 3600 1100 3600
Wire Wire Line
	1000 3100 1100 3100
Wire Wire Line
	1000 2600 1100 2600
Wire Wire Line
	1000 1900 1100 1900
Wire Wire Line
	1000 1400 1100 1400
Wire Wire Line
	1000 900  1100 900 
Text GLabel 5550 1500 2    50   Input ~ 0
OUT_B
Text GLabel 6150 1500 0    50   Input ~ 0
OUT_P
Text GLabel 5550 3200 2    50   Input ~ 0
2OUT_B
Text GLabel 6250 3200 0    50   Input ~ 0
2OUT_P
Wire Wire Line
	5550 1500 5450 1500
Connection ~ 5450 1500
Wire Wire Line
	6150 1500 6250 1500
Wire Wire Line
	5550 3200 5450 3200
Connection ~ 5450 3200
Wire Wire Line
	6250 3200 6350 3200
Text GLabel 1100 4350 2    50   Input ~ 0
1INMLT_P
Text GLabel 1100 4450 2    50   Input ~ 0
GND_P
Wire Wire Line
	1000 4450 1100 4450
Text GLabel 4800 3950 2    50   Input ~ 0
2INMLT_P
Text GLabel 4800 4050 2    50   Input ~ 0
GND_P
Wire Wire Line
	4700 4050 4800 4050
Wire Wire Line
	4700 3950 4800 3950
Wire Wire Line
	1000 4350 1100 4350
Text GLabel 1450 5300 0    50   Input ~ 0
1INMLT_B
Text GLabel 5100 5400 0    50   Input ~ 0
2INMLT_B
Wire Wire Line
	5100 5400 5200 5400
Connection ~ 5200 5400
Wire Wire Line
	5200 5400 5200 5100
Wire Wire Line
	1450 5300 1550 5300
Connection ~ 1550 5300
Wire Wire Line
	1550 5300 1550 5000
Text GLabel 3150 4450 2    50   Input ~ 0
1MOUT_B
Text GLabel 3150 5100 2    50   Input ~ 0
2MOUT_B
Text GLabel 3150 5750 2    50   Input ~ 0
3MOUT_B
Text GLabel 3600 4700 0    50   Input ~ 0
GND_P
Wire Wire Line
	3700 4700 3600 4700
Text GLabel 3600 5350 0    50   Input ~ 0
GND_P
Wire Wire Line
	3700 5350 3600 5350
Text GLabel 3600 6000 0    50   Input ~ 0
GND_P
Wire Wire Line
	3700 6000 3600 6000
Text GLabel 3600 4600 0    50   Input ~ 0
1MOUT_P
Text GLabel 3600 5250 0    50   Input ~ 0
2MOUT_P
Text GLabel 3600 5900 0    50   Input ~ 0
3MOUT_P
Wire Wire Line
	3050 4450 3150 4450
Wire Wire Line
	3600 4600 3700 4600
Wire Wire Line
	3050 5100 3150 5100
Wire Wire Line
	3600 5250 3700 5250
Wire Wire Line
	3050 5750 3150 5750
Wire Wire Line
	3600 5900 3700 5900
Text GLabel 6800 4550 2    50   Input ~ 0
4MOUT_B
Text GLabel 6800 5200 2    50   Input ~ 0
5MOUT_B
Text GLabel 6800 5850 2    50   Input ~ 0
6MOUT_B
Text GLabel 7400 4850 0    50   Input ~ 0
GND_P
Wire Wire Line
	7500 4850 7400 4850
Text GLabel 7400 5500 0    50   Input ~ 0
GND_P
Wire Wire Line
	7500 5500 7400 5500
Text GLabel 7400 6150 0    50   Input ~ 0
GND_P
Wire Wire Line
	7500 6150 7400 6150
Text GLabel 7400 4750 0    50   Input ~ 0
4MOUT_P
Text GLabel 7400 5400 0    50   Input ~ 0
5MOUT_P
Text GLabel 7400 6050 0    50   Input ~ 0
6MOUT_P
Wire Wire Line
	6700 4550 6800 4550
Wire Wire Line
	6700 5200 6800 5200
Wire Wire Line
	6700 5850 6800 5850
Wire Wire Line
	7400 4750 7500 4750
Wire Wire Line
	7400 5400 7500 5400
Wire Wire Line
	7400 6050 7500 6050
Wire Wire Line
	9050 2050 8950 2050
Text GLabel 8950 2750 0    50   Input ~ 0
IN2_P
Wire Wire Line
	9050 2150 8950 2150
Text GLabel 8950 2850 0    50   Input ~ 0
IN3_P
Wire Wire Line
	9050 2250 8950 2250
Text GLabel 8950 2950 0    50   Input ~ 0
OUT_P
Wire Wire Line
	8950 2350 9050 2350
$Comp
L Connector_Generic:Conn_02x10_Odd_Even J18
U 1 1
P 9250 2450
F 0 "J18" H 9300 3067 50  0000 C CNN
F 1 "Conn_02x10_Odd_Even" H 9300 2976 50  0000 C CNN
F 2 "Connector_PinHeader_2.54mm:PinHeader_2x10_P2.54mm_Vertical" H 9250 2450 50  0001 C CNN
F 3 "~" H 9250 2450 50  0001 C CNN
	1    9250 2450
	1    0    0    -1  
$EndComp
Text GLabel 8950 2350 0    50   Input ~ 0
2IN1_P
Wire Wire Line
	9050 2650 8950 2650
Text GLabel 8950 2250 0    50   Input ~ 0
2IN2_P
Wire Wire Line
	9050 2750 8950 2750
Text GLabel 8950 2150 0    50   Input ~ 0
2IN3_P
Wire Wire Line
	9050 2850 8950 2850
Text GLabel 8950 2050 0    50   Input ~ 0
2OUT_P
Wire Wire Line
	8950 2950 9050 2950
Text GLabel 8950 2450 0    50   Input ~ 0
GND_P
Wire Wire Line
	9050 2450 8950 2450
Text GLabel 8950 2550 0    50   Input ~ 0
GND_P
Wire Wire Line
	9050 2550 8950 2550
Text GLabel 9650 2950 2    50   Input ~ 0
1INMLT_P
Text GLabel 9650 2850 2    50   Input ~ 0
1MOUT_P
Text GLabel 9650 2750 2    50   Input ~ 0
2MOUT_P
Text GLabel 9650 2650 2    50   Input ~ 0
3MOUT_P
Text GLabel 9650 2050 2    50   Input ~ 0
2INMLT_P
Text GLabel 9650 2150 2    50   Input ~ 0
4MOUT_P
Text GLabel 9650 2250 2    50   Input ~ 0
5MOUT_P
Text GLabel 9650 2350 2    50   Input ~ 0
6MOUT_P
Wire Wire Line
	9650 2050 9550 2050
Wire Wire Line
	9650 2150 9550 2150
Wire Wire Line
	9650 2250 9550 2250
Wire Wire Line
	9650 2350 9550 2350
Wire Wire Line
	9650 2650 9550 2650
Wire Wire Line
	9650 2750 9550 2750
Wire Wire Line
	9650 2850 9550 2850
Wire Wire Line
	9550 2950 9650 2950
Wire Wire Line
	5550 6950 5450 6950
Wire Wire Line
	5450 6950 5450 7100
Wire Wire Line
	5450 7100 6250 7100
Wire Wire Line
	6250 7100 6250 6850
Wire Wire Line
	6250 6850 6150 6850
Wire Wire Line
	5350 6750 5550 6750
Wire Wire Line
	1950 6900 1850 6900
Wire Wire Line
	1850 6900 1850 7100
Wire Wire Line
	1850 7100 2650 7100
Wire Wire Line
	2650 7100 2650 6800
Wire Wire Line
	2650 6800 2550 6800
Wire Wire Line
	1750 6700 1950 6700
Text GLabel 9650 2450 2    50   Input ~ 0
GND_P
Wire Wire Line
	9550 2450 9650 2450
Text GLabel 9650 2550 2    50   Input ~ 0
GND_P
Wire Wire Line
	9550 2550 9650 2550
$Comp
L Connector_Generic:Conn_02x10_Odd_Even J19
U 1 1
P 9250 3650
F 0 "J19" H 9300 4267 50  0000 C CNN
F 1 "Conn_02x10_Odd_Even" H 9300 4176 50  0000 C CNN
F 2 "Connector_PinHeader_2.54mm:PinHeader_2x10_P2.54mm_Vertical" H 9250 3650 50  0001 C CNN
F 3 "~" H 9250 3650 50  0001 C CNN
	1    9250 3650
	1    0    0    -1  
$EndComp
Text GLabel 8950 3850 0    50   Input ~ 0
IN1_B
Text GLabel 8950 3950 0    50   Input ~ 0
IN2_B
Text GLabel 8950 4050 0    50   Input ~ 0
IN3_B
Text GLabel 8950 4150 0    50   Input ~ 0
OUT_B
Text GLabel 8950 3550 0    50   Input ~ 0
2IN1_B
Text GLabel 8950 3450 0    50   Input ~ 0
2IN2_B
Text GLabel 8950 3350 0    50   Input ~ 0
2IN3_B
Text GLabel 8950 3250 0    50   Input ~ 0
2OUT_B
Text GLabel 9650 4150 2    50   Input ~ 0
1INMLT_B
Text GLabel 9650 4050 2    50   Input ~ 0
1MOUT_B
Text GLabel 9650 3950 2    50   Input ~ 0
2MOUT_B
Text GLabel 9650 3850 2    50   Input ~ 0
3MOUT_B
Text GLabel 9650 3250 2    50   Input ~ 0
2INMLT_B
Text GLabel 9650 3350 2    50   Input ~ 0
4MOUT_B
Text GLabel 9650 3450 2    50   Input ~ 0
5MOUT_B
Text GLabel 9650 3550 2    50   Input ~ 0
6MOUT_B
$Comp
L power:GND #PWR0103
U 1 1
P 8450 3900
F 0 "#PWR0103" H 8450 3650 50  0001 C CNN
F 1 "GND" H 8455 3727 50  0000 C CNN
F 2 "" H 8450 3900 50  0001 C CNN
F 3 "" H 8450 3900 50  0001 C CNN
	1    8450 3900
	1    0    0    -1  
$EndComp
Wire Wire Line
	8450 3900 8450 3750
Wire Wire Line
	8450 3750 9050 3750
Wire Wire Line
	9050 3650 9050 3750
Connection ~ 9050 3750
Wire Wire Line
	9550 3650 9550 3750
Wire Wire Line
	9550 3750 9050 3750
Connection ~ 9550 3750
Wire Wire Line
	8950 3250 9050 3250
Wire Wire Line
	8950 3350 9050 3350
Wire Wire Line
	8950 3450 9050 3450
Wire Wire Line
	8950 3550 9050 3550
Wire Wire Line
	8950 3850 9050 3850
Wire Wire Line
	8950 3950 9050 3950
Wire Wire Line
	9050 4050 8950 4050
Wire Wire Line
	9050 4150 8950 4150
Wire Wire Line
	9550 3850 9650 3850
Wire Wire Line
	9550 3950 9650 3950
Wire Wire Line
	9550 4050 9650 4050
Wire Wire Line
	9550 4150 9650 4150
Wire Wire Line
	9550 3550 9650 3550
Wire Wire Line
	9550 3450 9650 3450
Wire Wire Line
	9550 3350 9650 3350
Wire Wire Line
	9550 3250 9650 3250
$Comp
L Connector:Conn_01x10_Female J20
U 1 1
P 10450 2500
F 0 "J20" H 10478 2476 50  0000 L CNN
F 1 "Conn_01x10_Female" H 10478 2385 50  0000 L CNN
F 2 "Connector_PinHeader_2.54mm:PinHeader_1x10_P2.54mm_Vertical" H 10450 2500 50  0001 C CNN
F 3 "~" H 10450 2500 50  0001 C CNN
	1    10450 2500
	1    0    0    -1  
$EndComp
$Comp
L Connector:Conn_01x10_Male J21
U 1 1
P 10450 2500
F 0 "J21" H 10558 3081 50  0000 C CNN
F 1 "Conn_01x10_Male" H 10558 2990 50  0000 C CNN
F 2 "Connector_PinHeader_2.54mm:PinHeader_1x10_P2.54mm_Vertical" H 10450 2500 50  0001 C CNN
F 3 "~" H 10450 2500 50  0001 C CNN
	1    10450 2500
	1    0    0    -1  
$EndComp
$Comp
L Connector:Conn_01x10_Female J22
U 1 1
P 10450 3650
F 0 "J22" H 10478 3626 50  0000 L CNN
F 1 "Conn_01x10_Female" H 10478 3535 50  0000 L CNN
F 2 "Connector_PinHeader_2.54mm:PinHeader_1x10_P2.54mm_Vertical" H 10450 3650 50  0001 C CNN
F 3 "~" H 10450 3650 50  0001 C CNN
	1    10450 3650
	1    0    0    -1  
$EndComp
$Comp
L Connector:Conn_01x10_Male J23
U 1 1
P 10450 3650
F 0 "J23" H 10558 4231 50  0000 C CNN
F 1 "Conn_01x10_Male" H 10558 4140 50  0000 C CNN
F 2 "Connector_PinHeader_2.54mm:PinHeader_1x10_P2.54mm_Vertical" H 10450 3650 50  0001 C CNN
F 3 "~" H 10450 3650 50  0001 C CNN
	1    10450 3650
	1    0    0    -1  
$EndComp
Text GLabel 8950 2650 0    50   Input ~ 0
IN1_P
Text GLabel 1100 4250 2    50   Input ~ 0
2INMLT_P
Wire Wire Line
	1100 4250 1000 4250
Wire Wire Line
	4700 3850 4800 3850
Text GLabel 4800 3850 2    50   Input ~ 0
GND_P
Text Notes 700  7650 0    50   ~ 0
SOURCES:\nWinterbloom Helium: https://github.com/wntrblm/Helium\nDavid Haillant 3to1: https://www.davidhaillant.com/category/electronic-projects/utility-modules/3to1-precision-adder/
$EndSCHEMATC
